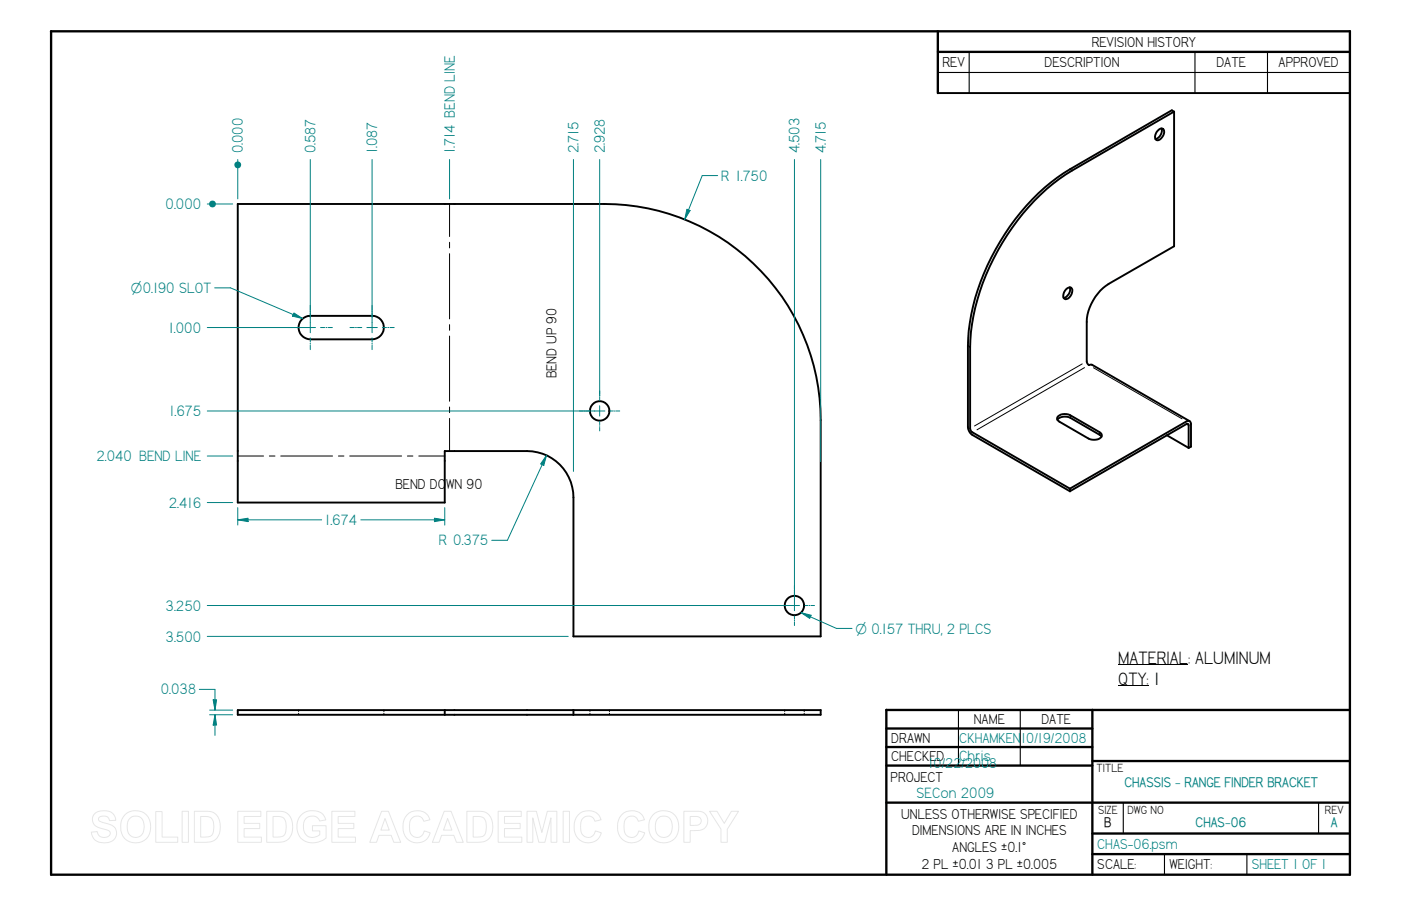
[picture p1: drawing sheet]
<svg xmlns="http://www.w3.org/2000/svg" width="432mm" height="279mm" viewBox="0 0 432 279" stroke-linecap="round" stroke-linejoin="round" font-family="sans-serif">
<g fill="none" stroke="#000" stroke-width=".72">
<path d="M15.7 9.7l400.4-.1v260.1h-400.4zM289.1 9.7v19M289.1 16h127M273.2 218.9v50.8M273.2 218.9h142.9M336.7 218.9v50.8M273.2 224.7h63.5M273.2 230.4h63.5M273.2 236.1h63.5M336.7 234.7h79.4M273.2 247.5h142.9M336.7 257h79.4"/>
<path d="M336.7 263.4h79.4"/>
</g>
<path d="M298.7 16v12.7M368.3 16v12.7M390.7 16v12.7M289.1 22.4h127M295.4 218.9v17.2M314.5 218.9v17.2M346.2 247.6v9.4M406.4 247.6v9.4M358.9 263.4v6.3M384.3 263.4v6.3" fill="none" stroke="#000" stroke-width=".34"/>
<g fill="none" stroke="#000" stroke-width=".59">
<path d="M289.1 28.7h127M93 98.6a3.5 3.5 0 0 1 2.6-1.2h19.1a3.6 3.6 0 0 1 3.6 3.6 3.6 3.6 0 0 1-3.6 3.6h-19.1a3.6 3.6 0 0 1-3.3-2.1 3.6 3.6 0 0 1 .7-3.9zM176.7 196.3h76.2v-66.7a66.7 66.7 0 0 0-66.6-66.7h-113v92.1h63.8v-15.9h25.3a14.3 14.3 0 0 1 14.3 14.3v42.9"/>
<circle cx="184.8" cy="126.7" r="3"/>
<circle cx="244.9" cy="186.7" r="3"/>
</g>
<g fill="none" stroke="#000" stroke-width=".31">
<path d="M138.6 62.9v10M138.6 74.7v1.8M138.6 78.2v20.1M138.6 100.1v1.8M138.6 103.6v20.1M138.6 125.5v1.8M138.6 129v10.1M73.3 140.6h7.9M83 140.6h1.8M86.5 140.6h16M104.3 140.6h1.7M107.8 140.6h16"/>
<path d="M125.6 140.6h1.7M129.1 140.6h8"/>
</g>
<g fill="none" stroke="#008080" stroke-width=".31">
<path d="M73.3 49.2v12.1M178.6 126.7h1.1M180 126.7h.3M180.6 126.7h1.1M183.2 126.7h3.2M184.8 120.5v1.1M184.8 121.9v.3M184.8 122.5v1.1M184.8 125.1v3.2M184.8 129.9v1M184.8 131.3v.2M184.8 131.8v1.1"/>
<path d="M188 126.7h1.1M189.4 126.7h.2M189.9 126.7h1.1M238.6 186.7h1.2M240 186.7h.3M240.6 186.7h1.1M243.2 186.7h3.2M244.9 180.5v1.2M244.9 181.9v.3M244.9 182.5v1.1M244.9 185.2v3.1M244.9 189.9v1.1"/>
<path d="M244.9 191.3v.2M244.9 191.8v1.1M248 186.7h1M249.4 186.7h.2M249.9 186.7h1.1"/>
</g>
<circle cx="73.3" cy="50.8" r="1.07" fill="#008080"/>
<g fill="none" stroke="#008080" stroke-width=".31">
<path d="M95.6 49.2v53.4M114.7 49.2v53.4M138.6 49.2v12.1M176.7 49.2v96.2M184.8 49.2v72.9M244.9 49.2v136M252.9 49.2v93.1M63.9 62.9h7.8M88.8 101h1.4M90.5 101h.3M91.1 101h1.4M94 101h3.2"/>
<path d="M95.6 104.2v1.3M95.6 105.8v.3M95.6 106.5v1.3M98.8 101h1.3M100.5 101h.3M101.1 101h1.3M107.9 101h1.3M109.6 101h.3M110.2 101h1.3M113.1 101h3.2M114.7 104.2v1.3M114.7 105.8v.3"/>
<path d="M114.7 106.5v1.3M117.9 101h1.2M119.5 101h.3M120.2 101h1.3"/>
</g>
<circle cx="65.5" cy="62.9" r="1.07" fill="#008080"/>
<path d="M63.9 101h30.2M63.9 126.7h119.4M63.9 155h7.8M63.9 140.6h7.8M63.9 186.7h179.3M63.9 196.3h111.2M246.9 188.9l10.9 4.9" fill="none" stroke="#008080" stroke-width=".31"/>
<path d="M246.9 188.9l3.1 .8-.4 1z" fill="#008080"/>
<path d="M216.5 54.1l-5.5 13.6M211.7 64.5l1 .4-1.7 2.8zM246.9 188.9l3.1 .8-.4 1zM257.8 193.8h4.8" fill="none" stroke="#008080" stroke-width=".31"/>
<path d="M211.7 64.5l1 .4-1.7 2.8z" fill="#008080"/>
<path d="M216.5 54.1h4.7M71 88.7l22.3 9.6" fill="none" stroke="#008080" stroke-width=".31"/>
<path d="M90.6 96.5l2.7 1.8-3.1-.8z" fill="#008080"/>
<path d="M66.2 88.8h4.8M90.6 96.5l2.7 1.8-3.1-.8zM73.3 160.3l3.2-.5v1.1z" fill="none" stroke="#008080" stroke-width=".31"/>
<path d="M73.3 160.3l3.2-.5v1.1z" fill="#008080"/>
<path d="M133.9 159.8l3.2 .5-3.2 .6z" fill="none" stroke="#008080" stroke-width=".31"/>
<path d="M133.9 159.8l3.2 .5-3.2 .6z" fill="#008080"/>
<path d="M73.3 156.5v5.4M137.1 156.5v5.4M168.4 140.4l-.8 3.1-1-.4zM168.4 140.4l-12 26.2M73.3 160.3h25.8M111.2 160.3h25.9" fill="none" stroke="#008080" stroke-width=".31"/>
<path d="M168.4 140.4l-.8 3.1-1-.4z" fill="#008080"/>
<path d="M151.6 166.6h4.8M65.7 215.8h1.1l-.5 3.2z" fill="none" stroke="#008080" stroke-width=".31"/>
<g fill="none" stroke="#000" stroke-width=".59">
<path d="M358 39.6a2.68 2.68 0 0 1-1.9 3.3M361.2 34l-31.4 18.2a68.7 68.7 0 0 0-27.6 34.7 58.8 58.8 0 0 0-3.9 19.7M361.2 34l.7 .5M361.9 34.5v41.4l-20.2 11.7a15.1 15.1 0 0 0-6.8 11.7l.1 12.5a.89 .89 0 0 0 1.3 .6l30.3 17.5M361.9 34.4l-31.4 18.2a68.7 68.7 0 0 0-27.6 34.7 59.3 59.3 0 0 0-3.9 19.7M356.9 40.2a1.05 1.05 0 0 1 1.5-.5 1.05 1.05 0 0 1 .3 1.5l-.5 1a1.18 1.18 0 0 1-1 1 1.18 1.18 0 0 1-1.2-.6l.1-.9zM328.6 89.2a1.06 1.06 0 0 1 1.5-.5 1.06 1.06 0 0 1 .3 1.6l-.5 1a1.23 1.23 0 0 1-1 .9 1.23 1.23 0 0 1-1.2-.6l.3-1.5zM329.7 88.6a2.63 2.63 0 0 1-1.9 3.3M298.3 106.6v25.2l.6 1.6 .8 .8M299 107v25.2l.2 .6 .5 .5M299.7 133.3l30.1 17.4v.8l-30.1-17.4M325.9 129.5a3.4 3.4 0 0 1 4-.6l9 5.2 .6 .6"/>
<path d="M329.9 128.1l9 5.2a1.14 1.14 0 0 1 .7 1.3 1.14 1.14 0 0 1-1.2 .9l-1.9 .1-1-.3-9-5.3a1.02 1.02 0 0 1-.7-.9 1.02 1.02 0 0 1 .7-1l1.7-.4 1.7 .4M359.6 134.2l6.8 3.9v-7l-.4-.4-36.3 20.8M366.3 138.1l.8-.3v-7a.86 .86 0 0 0-.4-.9 .86 .86 0 0 0-1 .1l-36 20.7M73.3 219l179.6-.1v1.5h-179.6zM137.1 219v1.4M176.7 218.9v1.5"/>
</g>
<g fill="none" stroke="#000" stroke-width=".31">
<path d="M330 52.3l.3 .2M298.4 106.7l.4 .2M333.5 112.2l-33.1 19.2M334.3 113.4l-33.2 19.1M337 113.4l27.3 15.8M329.9 128.2v.5M338.9 133.4v.4M365.9 130.9l.3 .2M92 219v.4M92 220v.4M118.3 218.9v.6M118.3 220v.4"/>
<path d="M181.8 219v.4M181.8 220v.4M187.8 218.9v.6M187.8 220v.4M241.9 219v.4M241.9 220v.4M247.9 218.9v.6M247.9 220v.4M344.6 205h21.5M344.6 211.4h9.4"/>
</g>
<path d="M65.7 215.8h1.1l-.5 3.2z" fill="#008080"/>
<path d="M66.3 220.4l.5 3.2h-1.1z" fill="none" stroke="#008080" stroke-width=".31"/>
<path d="M66.3 220.4l.5 3.2h-1.1z" fill="#008080"/>
<path d="M61.4 212.6h4.9v6.4M64.6 219h7.1M64.6 220.4h7.1M66.3 220.4v6.4" fill="none" stroke="#008080" stroke-width=".31"/>
<g fill="none" stroke="#e6e6e6" stroke-width=".31">
<path d="M29.1 251a4.6 4.6 0 0 1 6 .2l.6 1.8-2 .1a1.81 1.81 0 0 0-1.5-1.5 1.81 1.81 0 0 0-1.8 1 2 2 0 0 0 2 1.2 3.6 3.6 0 0 1 3.5 2.7 3.1 3.1 0 0 1-3.8 3.4 3.4 3.4 0 0 1-3.9-3.3l1.8-.1a2.1 2.1 0 0 0 1.8 1.8 2.1 2.1 0 0 0 2.2-1.3 1.81 1.81 0 0 0-1.9-1.3 3.5 3.5 0 0 1-3.6-3l.2-1.1zM38.5 251.2a4.8 4.8 0 0 1 5.8-.5 4.8 4.8 0 0 1 2.1 5.4 4.7 4.7 0 0 1-5.5 3.8 4.7 4.7 0 0 1-3.7-5.6l.4-1.7zM39.9 252.5a2.56 2.56 0 0 1 2.8-.7 2.56 2.56 0 0 1 1.7 2.4 3.1 3.1 0 0 1-2 4 2.71 2.71 0 0 1-3.2-3.3 3.5 3.5 0 0 1 .7-2.4zM48 250.3h2v7.8h4.8v1.7h-6.8zM56.1 250.2h2v9.6h-2zM59.9 250.2h4.1a3.8 3.8 0 0 1 3.9 4.2 4.4 4.4 0 0 1-3 5.2l-5 .2zM61.8 251.8h1.9a2.51 2.51 0 0 1 2.2 3.2 3.2 3.2 0 0 1-1 2.9l-3.1 .2zM73.3 250.2h7.1v1.6h-5.2v2.1h4.9v1.6h-4.9v2.6h5.4v1.7h-7.3zM82.2 250.2h4.1a3.8 3.8 0 0 1 3.9 4.2 4.4 4.4 0 0 1-3 5.2l-5 .2zM84.2 251.8h1.8a2.51 2.51 0 0 1 2.2 3.2 3.2 3.2 0 0 1-1 2.9l-3 .2zM92.9 251.2a5.1 5.1 0 0 1 6.7 0l.8 1.7-1.9 .3a2.65 2.65 0 0 0-3.2-1.4 2.65 2.65 0 0 0-1.8 3 2.95 2.95 0 0 0 1.6 3.2 2.95 2.95 0 0 0 3.5-.6v-1.2h-2.3v-1.6h4.2v3.8a5.8 5.8 0 0 1-8.1-.4 5.5 5.5 0 0 1 .5-6.8zM102.3 250.2h7.1v1.6h-5.2v2.1h4.9v1.6h-4.9v2.6h5.4v1.7h-7.3z"/>
<path d="M117.6 250.2h2.1l3.8 9.6h-2.1l-.8-2.2h-3.8l-.8 2.2h-2zM118.7 252.4l1.3 3.6h-2.6zM125.4 251.3a4.1 4.1 0 0 1 7.1 1.5l-1.9 .5a2.22 2.22 0 0 0-2.6-1.6 2.22 2.22 0 0 0-1.8 2.4v.8a2.6 2.6 0 0 0 2.7 3.3l1.3-.7 .6-1.3 1.8 .6a4.3 4.3 0 0 1-5 3 4.3 4.3 0 0 1-3.4-4.7 5 5 0 0 1 1.2-3.8zM136.9 250.2h2.1l3.8 9.6h-2.1l-.8-2.2h-3.8l-.8 2.2h-2zM138 252.4l1.3 3.6h-2.6zM143.9 250.2h4.1a3.8 3.8 0 0 1 3.8 4.2 4.4 4.4 0 0 1-3 5.2l-4.9 .2zM145.8 251.8h1.9a2.51 2.51 0 0 1 2.2 3.2 3.2 3.2 0 0 1-1.1 2.9l-3 .2zM153.5 250.2h7.2v1.6h-5.2v2.1h4.8v1.6h-4.8v2.6h5.3v1.7h-7.3zM162.4 250.2h2.9l1.7 6.5 1.7-6.5h2.9v9.6h-1.8v-7.6l-1.9 7.6h-1.8l-1.9-7.6v7.6h-1.8zM173.6 250.2h1.9v9.6h-1.9zM178.2 251.3a4.1 4.1 0 0 1 7.1 1.5l-2 .5a2.22 2.22 0 0 0-2.5-1.6 2.22 2.22 0 0 0-1.8 2.4l-.1 .8a2.6 2.6 0 0 0 2.8 3.3l1.3-.7 .5-1.3 1.8 .6a4.3 4.3 0 0 1-5 3 4.3 4.3 0 0 1-3.3-4.7 5 5 0 0 1 1.2-3.8zM191.6 251.3a4.1 4.1 0 0 1 7 1.5l-1.9 .5a2.22 2.22 0 0 0-2.5-1.6 2.22 2.22 0 0 0-1.8 2.4l-.1 .8a2.6 2.6 0 0 0 2.8 3.3l1.2-.7 .6-1.3 1.8 .6a4.3 4.3 0 0 1-5 3 4.3 4.3 0 0 1-3.4-4.7 5 5 0 0 1 1.3-3.8z"/>
<path d="M201.3 251.2a4.8 4.8 0 0 1 5.7-.5 4.8 4.8 0 0 1 2.1 5.4 4.7 4.7 0 0 1-5.5 3.8 4.7 4.7 0 0 1-3.6-5.6l.4-1.7zM202.7 252.5a2.56 2.56 0 0 1 2.8-.7 2.56 2.56 0 0 1 1.6 2.4 3.1 3.1 0 0 1-2 4 2.71 2.71 0 0 1-3.1-3.3 3.5 3.5 0 0 1 .7-2.4zM210.8 250.2h4.5a2.99 2.99 0 0 1 2.8 3.4 2.99 2.99 0 0 1-3.5 2.5l-1.9 .1v3.6h-1.9zM212.7 251.8h2.1a1.39 1.39 0 0 1 1.3 1.7 1.39 1.39 0 0 1-1.8 1l-1.6 .1zM218.7 250.2h2.3l2.2 3.7 2.2-3.7h2.2l-3.4 5.5v4.1h-2v-4.1z"/>
</g>
<g font-size="6.3">
<text x="344.6" y="204.9">MATERIAL: ALUMINUM</text>
<text x="344.6" y="211.2">QTY: 1</text>
</g>
<g font-size="5.2" fill="#008080">
<text x="74.9" y="47.3" transform="rotate(-90 74.9 47.3)">0.000</text>
<text x="97.2" y="47.3" transform="rotate(-90 97.2 47.3)">0.587</text>
<text x="116.3" y="47.3" transform="rotate(-90 116.3 47.3)">1.087</text>
<text x="140.2" y="47.3" transform="rotate(-90 140.2 47.3)">1.714 BEND LINE</text>
<text x="178.3" y="47.3" transform="rotate(-90 178.3 47.3)">2.715</text>
<text x="186.4" y="47.3" transform="rotate(-90 186.4 47.3)">2.928</text>
<text x="246.4" y="47.3" transform="rotate(-90 246.4 47.3)">4.503</text>
<text x="254.5" y="47.3" transform="rotate(-90 254.5 47.3)">4.715</text>
<text x="222.3" y="55.7">R 1.750</text>
<text x="51.1" y="64.5">0.000</text>
<text x="52" y="102.6">1.000</text>
<text x="52.2" y="128.3">1.675</text>
<text x="29.7" y="142.2">2.040 BEND LINE</text>
<text x="52" y="156.5">2.416</text>
<text x="100.2" y="161.9">1.674</text>
<text x="135.3" y="168.2">R 0.375</text>
<text x="51.1" y="188.3">3.250</text>
<text x="51.1" y="197.9">3.500</text>
<text x="49.6" y="214.2">0.038</text>
<text x="295.7" y="234.7">Chris</text>
<text x="282.5" y="246.1">SECon 2009</text>
</g>
<g font-size="5">
<text x="336.5" y="14.4">REVISION HISTORY</text>
<text x="290.4" y="20.7">REV</text>
<text x="321.9" y="20.7">DESCRIPTION</text>
<text x="374.9" y="20.7">DATE</text>
<text x="394.1" y="20.7">APPROVED</text>
<text x="171.5" y="116.7" transform="rotate(-90 171.5 116.7)">BEND UP 90</text>
<text x="121.9" y="150.7">BEND DOWN 90</text>
<text x="300.1" y="223.4">NAME</text>
<text x="321" y="223.4">DATE</text>
<text x="274.7" y="229.1">DRAWN</text>
<text x="274.7" y="234.8">CHECKED</text>
<text x="274.5" y="241.2">PROJECT</text>
<text x="277.7" y="252.6">UNLESS OTHERWISE SPECIFIED</text>
<text x="281.1" y="257.6">DIMENSIONS ARE IN INCHES</text>
<text x="293.5" y="262.8">ANGLES ±0.1°</text>
<text x="284" y="267.8">2 PL ±0.01 3 PL ±0.005</text>
<text x="338.2" y="268.1">SCALE:</text>
<text x="360.4" y="268.1">WEIGHT:</text>
</g>
<g font-size="5" fill="#008080">
<text x="295.7" y="229">CKHAMKEN</text>
<text x="314.7" y="229.1">10/19/2008</text>
<text x="286.2" y="236.8">10/22/2008</text>
<text x="338.2" y="261.7">CHAS-06.psm</text>
<text x="385.8" y="268.1">SHEET 1 OF 1</text>
</g>
<g font-size="4.9" fill="#008080">
<text x="40.3" y="90.3">O0.190 SLOT</text>
<text x="263.7" y="195.4">O 0.157 THRU, 2 PLCS</text>
</g>
<g font-size="4.8" fill="#008080">
<text x="346.6" y="242.7">CHASSIS - RANGE FINDER BRACKET</text>
<text x="368.5" y="255.1">CHAS-06</text>
<text x="410.2" y="255.1">A</text>
</g>
<text font-size="4.8" x="340.3" y="255.1">B</text>
<g font-size="4.1">
<text x="337.9" y="238.1">TITLE</text>
<text x="338.4" y="251">SIZE</text>
<text x="347.5" y="251">DWG NO</text>
<text x="408.3" y="251">REV</text>
</g>
</svg>
